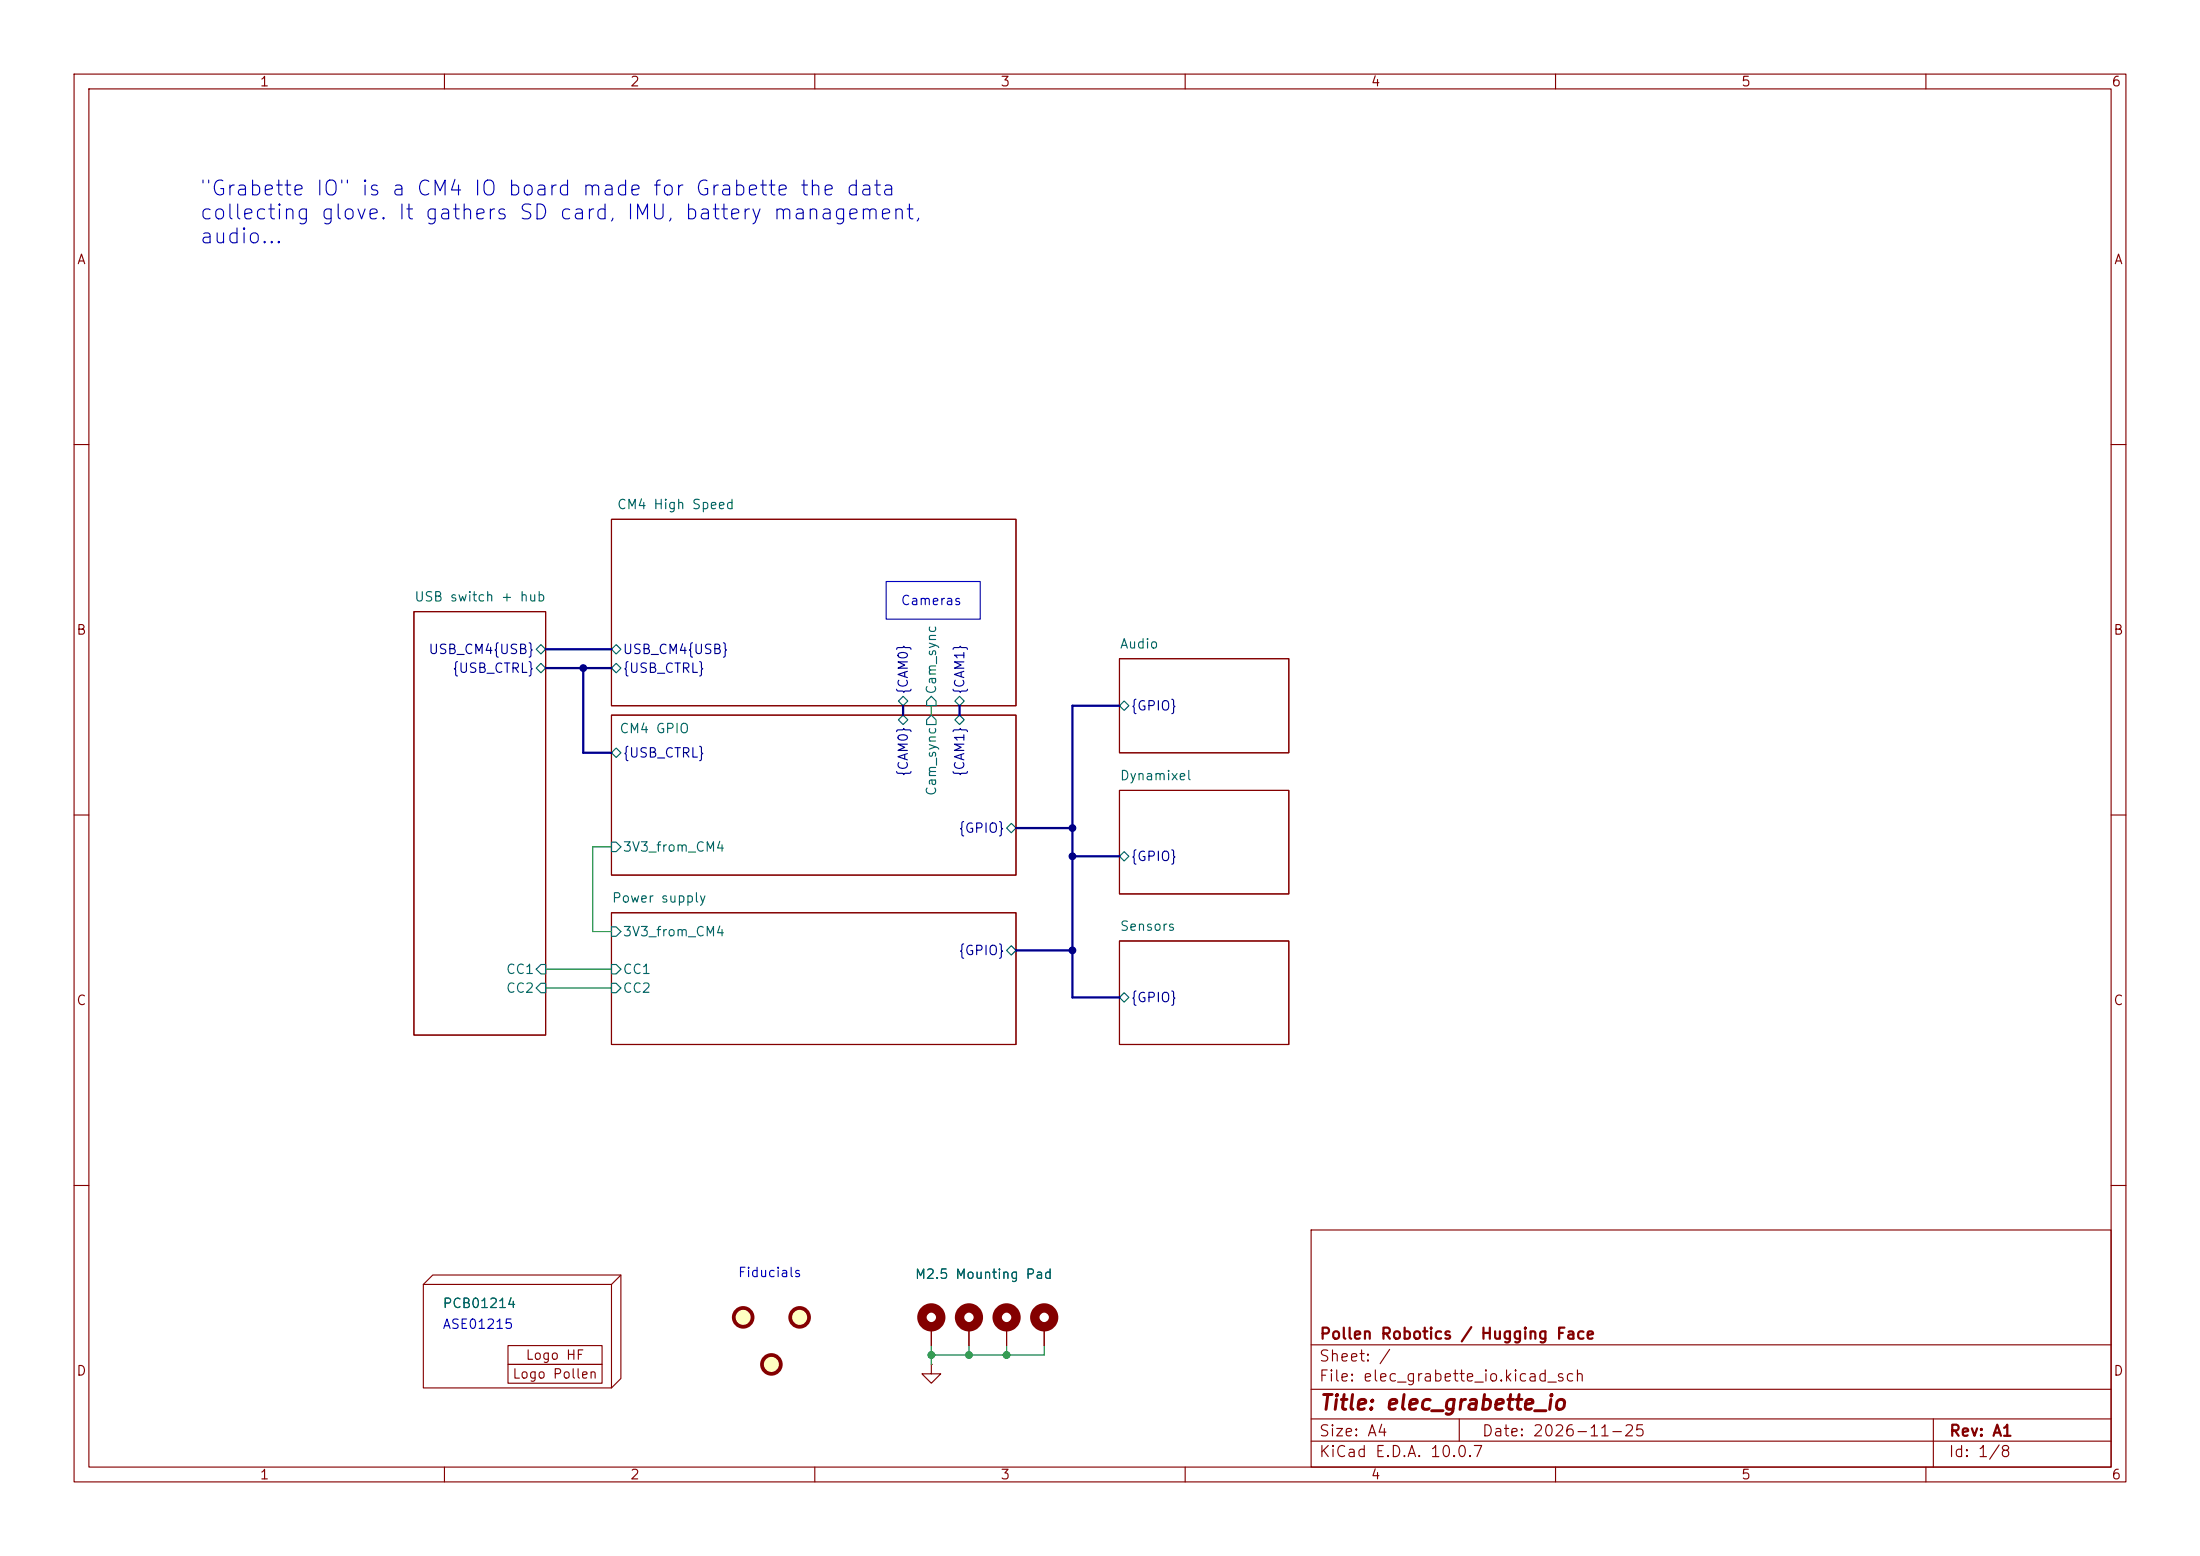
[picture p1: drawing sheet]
<svg xmlns="http://www.w3.org/2000/svg" width="297mm" height="210mm" viewBox="0 0 297 210" stroke-linecap="round" stroke-linejoin="round" font-family="sans-serif">
<g fill="none" stroke="#840000" stroke-width=".15">
<path d="M10 10h277v190h-277zM12 12h273v186h-273zM60 10v2M110 10v2M160 10v2M210 10v2M260 10v2M10 60h2M82.5 70.1h54.7v25.2h-54.7zM285 60h2M55.9 82.6h17.8v57.1h-17.8zM82.5 96.5h54.7v21.6h-54.7z"/>
<path d="M151.1 88.9h22.9v12.7h-22.9zM10 110h2M151.1 106.7h22.9v14h-22.9zM285 110h2M82.5 123.2h54.7v17.8h-54.7zM151.1 127h22.9v14h-22.9zM10 160h2M57.1 173.4h25.4v13.9h-25.4zM57.1 173.4l1.3-1.3h25.4v14l-1.3 1.2M83.8 172.1l-1.3 1.3M125.7 179.1v2.5M130.8 179.1v2.5"/>
<path d="M135.9 179.1v2.5M141 179.1v2.5M177 166h108v32h-108zM285 160h2M60 198v2M68.6 181.6h12.7v2.6h-12.7zM68.6 184.2h12.7v2.5h-12.7zM110 198v2M125.7 184.2v1.2h-1.2l1.2 1.3 1.3-1.3h-1.3M125.7 184.2h.1M160 198v2M177 194.5h108"/>
<path d="M177 191.5h108M177 187.5h108M177 181.5h108M197 191.5v3M210 198v2M260 198v2M261 191.5v6.5"/>
</g>
<g fill="none" stroke="#006464" stroke-width=".15">
<path d="M72.4 90.2l.6-.7 .7 .7-.7 .6zM73 87l.7 .6-.7 .7-.6-.7zM82.5 87.6l.7-.6 .6 .6-.6 .7zM83.2 89.5l.6 .7-.6 .6-.7-.6zM121.3 94.6l.6-.6 .7 .6-.7 .7zM121.3 97.2l.6-.7 .7 .7-.7 .6zM125.7 94l.7 .6v.7h-1.3v-.7zM125.7 96.5l.7 .7v.6h-1.3v-.6zM128.9 94.6l.6-.6 .7 .6-.7 .7zM128.9 97.2l.6-.7 .7 .7-.7 .6zM151.1 95.3l.7-.7 .6 .7-.6 .6zM82.5 113.7h.7l.6 .6-.6 .6h-.7z"/>
<path d="M83.2 101l.6 .6-.6 .6-.7-.6zM136.5 111.1l.7 .7-.7 .6-.6-.6zM151.1 115.6l.7-.7 .6 .7-.6 .6zM73 130.2h.7v1.2h-.7l-.6-.6zM73 132.7h.7v1.3h-.7l-.6-.6zM82.5 130.2h.7l.6 .6-.6 .6h-.7zM82.5 132.7h.7l.6 .7-.6 .6h-.7zM82.5 125.1h.7l.6 .6-.6 .7h-.7zM135.9 128.3l.6-.7 .7 .7-.7 .6zM151.1 134.6l.7-.6 .6 .6-.6 .7z"/>
</g>
<g fill="none" stroke="#840000" stroke-width="1.3">
<circle cx="125.7" cy="177.8" r="1.27"/>
<circle cx="130.8" cy="177.8" r="1.27"/>
<circle cx="135.9" cy="177.8" r="1.27"/>
<circle cx="141" cy="177.8" r="1.27"/>
</g>
<g fill="#ffffc2" stroke="#ffffc2" stroke-width=".14">
<circle cx="104.1" cy="184.1" r="1.27"/>
<circle cx="100.3" cy="177.8" r="1.27"/>
<circle cx="107.9" cy="177.8" r="1.27"/>
</g>
<g fill="none" stroke="#840000" stroke-width=".51">
<circle cx="100.3" cy="177.8" r="1.27"/>
<circle cx="107.9" cy="177.8" r="1.27"/>
<circle cx="104.1" cy="184.1" r="1.27"/>
</g>
<path d="M73.7 90.2h8.8M73.7 87.6h8.8M78.7 90.2v11.4h3.8M121.9 95.3v1.2M129.5 95.3v1.2M151.1 95.3h-6.3v39.3h6.3M137.2 111.8h7.6M144.8 115.6h6.3M137.2 128.3h7.6" fill="none" stroke="#000084" stroke-width=".3"/>
<path d="M125.7 95.3v1.2M82.5 114.3h-2.5v11.4h2.5M73.7 130.8h8.8M73.7 133.4h8.8M125.7 181.6v2.6M130.8 181.6v1.3M135.9 181.6v1.3M141 181.6v1.3h-15.3" fill="none" stroke="#009600" stroke-width=".15"/>
<path d="M119.6 78.5h12.7v5.1h-12.7z" fill="none" stroke="#0000c2" stroke-width=".15"/>
<g fill="#000084" stroke="#000084" stroke-width=".14">
<circle cx="78.7" cy="90.2" r=".46"/>
<circle cx="144.8" cy="128.3" r=".46"/>
<circle cx="144.8" cy="111.8" r=".46"/>
<circle cx="144.8" cy="115.6" r=".46"/>
</g>
<g fill="#009600" stroke="#009600" stroke-width=".14">
<circle cx="125.7" cy="182.9" r=".46"/>
<circle cx="130.8" cy="182.9" r=".46"/>
<circle cx="135.9" cy="182.9" r=".46"/>
</g>
<g font-size="2" fill="#0000c2">
<text x="26.8" y="26.9">&quot;Grabette IO&quot; is a CM4 IO board made for Grabette the data</text>
<text x="26.8" y="30.1">collecting glove. It gathers SD card, IMU, battery management,</text>
<text x="26.8" y="33.4">audio…</text>
</g>
<text font-size="2" fill="#840000" x="178" y="190.8">Title: elec_grabette_io</text>
<g font-size="1.5" fill="#840000">
<text x="178" y="184.1">Sheet: /</text>
<text x="178" y="181.1">Pollen Robotics / Hugging Face</text>
<text x="178" y="186.8">File: elec_grabette_io.kicad_sch</text>
<text x="178" y="197">KiCad E.D.A. 10.0.7</text>
<text x="178" y="194.2">Size: A4</text>
<text x="200" y="194.2">Date: 2026-11-25</text>
<text x="263" y="197">Id: 1/8</text>
<text x="263" y="194.2">Rev: A1</text>
</g>
<g font-size="1.3" fill="#840000">
<text x="35" y="12">1</text>
<text x="85" y="12">2</text>
<text x="135" y="12">3</text>
<text x="185" y="12">4</text>
<text x="235" y="12">5</text>
<text x="285" y="12">6</text>
<text x="10.3" y="36">A</text>
<text x="285.3" y="36">A</text>
<text x="10.2" y="86">B</text>
<text x="285.2" y="86">B</text>
<text x="10.2" y="136">C</text>
<text x="285.2" y="136">C</text>
<text x="10.2" y="186">D</text>
<text x="70.9" y="183.8">Logo HF</text>
<text x="285.2" y="186">D</text>
<text x="69.1" y="186.4">Logo Pollen</text>
<text x="35" y="200">1</text>
<text x="85" y="200">2</text>
<text x="135" y="200">3</text>
<text x="185" y="200">4</text>
<text x="235" y="200">5</text>
<text x="285" y="200">6</text>
</g>
<g font-size="1.3" fill="#006464">
<text x="83.2" y="69">CM4 High Speed</text>
<text x="55.9" y="81.5">USB switch + hub</text>
<text x="151.1" y="87.9">Audio</text>
<text x="126.7" y="93.8" transform="rotate(-90 126.7 93.8)">Cam_sync</text>
<text x="83.5" y="99.3">CM4 GPIO</text>
<text x="126.7" y="107.5" transform="rotate(-90 126.7 107.5)">Cam_sync</text>
<text x="151.1" y="105.6">Dynamixel</text>
<text x="84" y="115.3">3V3_from_CM4</text>
<text x="82.5" y="122.1">Power supply</text>
<text x="151.1" y="126">Sensors</text>
<text x="68.2" y="131.8">CC1</text>
<text x="84" y="131.8">CC1</text>
<text x="84" y="126.7">3V3_from_CM4</text>
<text x="68.2" y="134.3">CC2</text>
<text x="84" y="134.3">CC2</text>
<text x="123.4" y="172.9">M2.5 Mounting Pad</text>
<text x="59.7" y="176.9">PCB01214</text>
</g>
<g font-size="1.3" fill="#0000c2">
<text x="121.5" y="82">Cameras</text>
<text x="99.5" y="172.7">Fiducials</text>
<text x="59.7" y="179.7">ASE01215</text>
</g>
<g font-size="1.3" fill="#000084">
<text x="57.8" y="88.6">USB_CM4{USB}</text>
<text x="84" y="88.6">USB_CM4{USB}</text>
<text x="61" y="91.1">{USB_CTRL}</text>
<text x="84" y="91.1">{USB_CTRL}</text>
<text x="122.9" y="93.8" transform="rotate(-90 122.9 93.8)">{CAM0}</text>
<text x="130.5" y="93.8" transform="rotate(-90 130.5 93.8)">{CAM1}</text>
<text x="152.6" y="96.2">{GPIO}</text>
<text x="84" y="102.6">{USB_CTRL}</text>
<text x="122.9" y="104.9" transform="rotate(-90 122.9 104.9)">{CAM0}</text>
<text x="130.5" y="104.9" transform="rotate(-90 130.5 104.9)">{CAM1}</text>
<text x="129.3" y="112.7">{GPIO}</text>
<text x="152.6" y="116.5">{GPIO}</text>
<text x="129.3" y="129.2">{GPIO}</text>
<text x="152.6" y="135.6">{GPIO}</text>
</g>
</svg>
